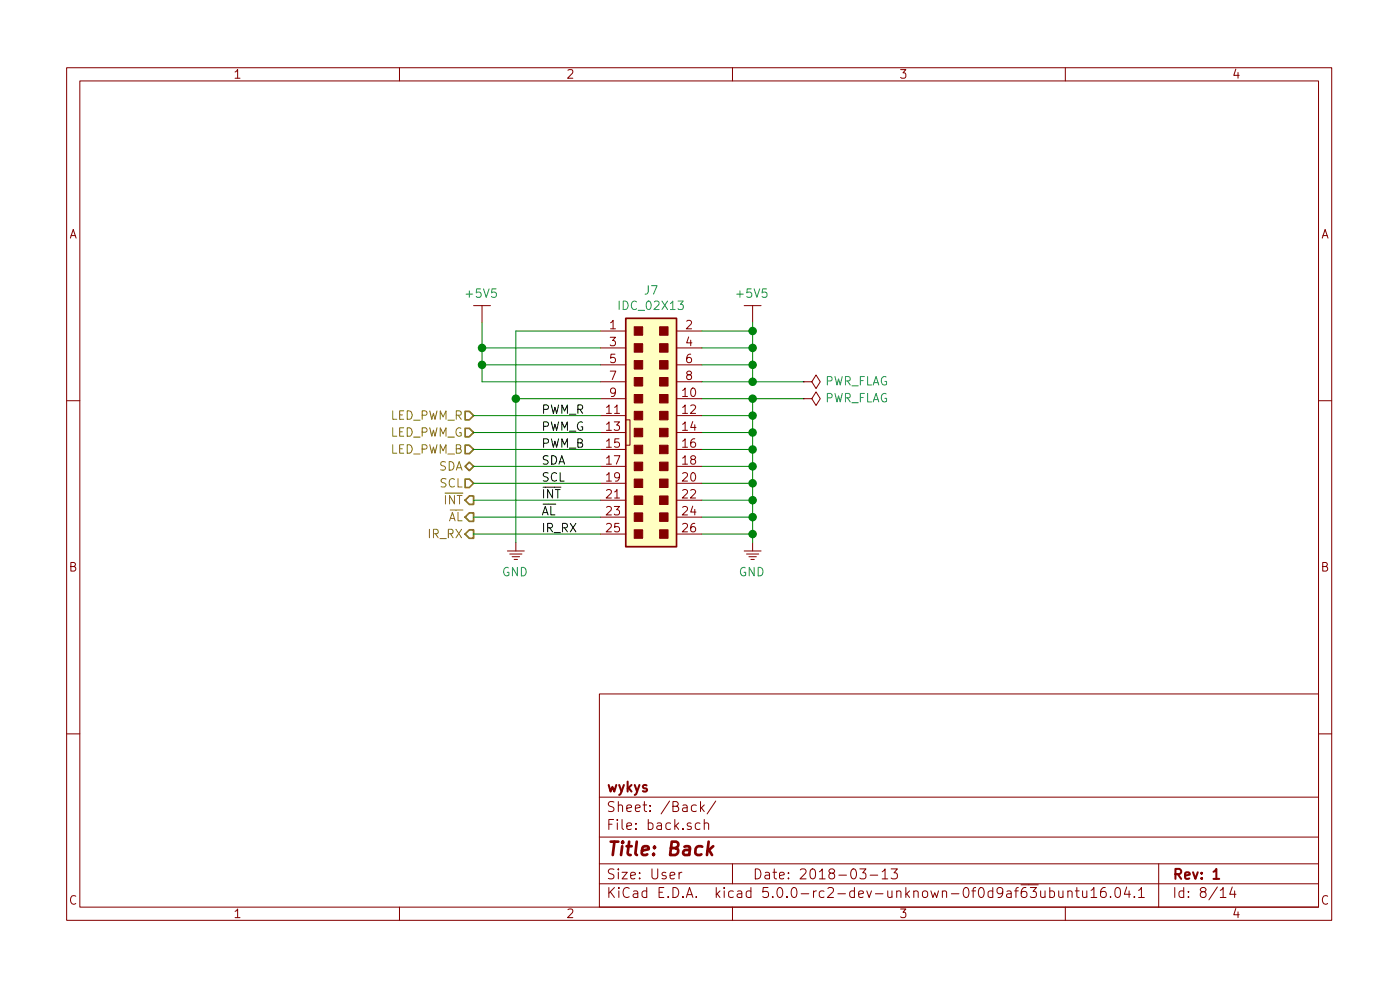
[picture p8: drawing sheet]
<svg xmlns="http://www.w3.org/2000/svg" width="210mm" height="148mm" viewBox="0 0 210 148" stroke-linecap="round" stroke-linejoin="round" font-family="sans-serif">
<g fill="none" stroke="#840000" stroke-width=".15">
<path d="M10 10.2h190v128h-190zM12 12.1h186v124.1h-186zM60 10.2v1.9M110 10.2v1.9M160 10.2v1.9M71.1 45.9h2.6M72.4 45.9v2.5M90.2 49.7h3.8M90.2 59.9h3.8M90.2 52.2h3.8M90.2 54.8h3.8M90.2 57.3h3.8"/>
<path d="M101.6 49.7h3.8M101.6 59.9h3.8M101.6 52.2h3.8M101.6 54.8h3.8M101.6 57.3h3.8M111.8 45.9h2.5M113 45.9v2.5M120.6 59.9h1.3l.7 1 .6-1-.6-1.1-.7 1.1M120.6 59.9h.1M120.6 57.3h1.3l.7 1 .6-1-.6-1-.7 1M120.6 57.3h.1M10 60.2h2"/>
<path d="M90.2 62.4h3.8M90.2 64.9h3.8M90.2 67.5h3.8M90.2 70h3.8M90.2 72.6h3.8M90.2 75.1h3.8M90.2 77.6h3.8M94 63h.6v3.8h-.6M101.6 62.4h3.8M101.6 64.9h3.8M101.6 67.5h3.8M101.6 70h3.8"/>
<path d="M101.6 72.6h3.8M101.6 75.1h3.8M101.6 77.6h3.8M198 60.2h2M76.2 82.7h2.5M76.6 83.2h1.8M76.9 83.6h1.1M77.2 84h.5M77.5 81.4v1.3M90.2 80.2h3.8M101.6 80.2h3.8M111.8 82.7h2.5"/>
<path d="M112.1 83.2h1.8M112.5 83.6h1.1M112.8 84h.5M113 81.4v1.3M10 110.2h2M90 104.2h108v32h-108zM90 119.7h108M198 110.2h2M60 136.2v2M90 132.7h108M90 129.7h108M90 125.7h108"/>
<path d="M102 130.9v1M102.4 130.9l-.3 .1-.1 .2M104.6 120.9a.48 .48 0 0 0-.8 .2v.4a.48 .48 0 0 0 .8 .3M105.1 123.6a.48 .48 0 0 0-.6 .1l-.1 .1 .1 .6a.48 .48 0 0 0 .6 0M105.2 120.3v1.5M105.3 121.3l.5 .5M105.8 123.7v-.1a.37 .37 0 0 1 .6 .1v.8M105.8 123v1.5M105.8 120.8l-.6 .6M107.5 120.3l-1.3 1.9M110 129.7v3M110 136.2v2"/>
<path d="M129.1 130.4h.9l-.4 .6 .3 .1a.61 .61 0 0 1 .1 .7l-.2 .1h-.5l-.2-.1M130.7 131.4h1.1M132.5 130.9l.4-.5v1.5M132.5 131.9h.8M133.8 130.4h1l-.5 .6a.39 .39 0 0 1 .5 .3v.4l-.2 .2h-.5l-.3-.1M154.5 132.8h1.4M154.7 133.2h1l-.6 .6 .4 .1a.61 .61 0 0 1 .1 .7l-.2 .1h-.5l-.2-.1M156.3 133.7v.8a.39 .39 0 0 0 .6 .1M156.9 133.7v1M157.7 133.8l.4-.1 .3 .3-.1 .6-.2 .1h-.4M157.7 133.2v1.5M159 133.7v.8a.37 .37 0 0 0 .6 .1"/>
<path d="M159.6 133.7v1M160 136.2v2M160.4 133.9a.38 .38 0 0 1 .6 0v.8M160.4 133.7v1M161.5 133.7h.6M161.7 133.2v1.3l.2 .2h.2M162.6 133.7v1h.4l.2-.1M163.2 133.7v1M163.9 133.7l.4-.5v1.5M163.9 134.7h.8M166 133.2a.62 .62 0 0 0-.7 .7v.6a.48 .48 0 0 0 .8 .1v-.5l-.1-.2-.4-.1-.3 .3M166.8 134.6l.1 .1h-.1h-.1h.1"/>
<path d="M167.6 133.4a.37 .37 0 0 1 .3-.2 .37 .37 0 0 1 .3 .3l.1 .3a.72 .72 0 0 1-.4 .9h-.3a1.2 1.2 0 0 1 0-1.3zM169.2 133.2l-.3 1h.9M169.6 133.7v1M170.4 134.6v.1h-.1l.1-.1v.1M171 133.7l.4-.5v1.5M171 134.7h.9M174 129.7v6.5M183.3 133.7l.4-.5v1.5M183.3 134.7h.8M185.1 133.2l-.4 1h.9M185.4 133.7v1"/>
</g>
<path d="M182.2 130.9l.5-.5v1.5M182.2 131.9h.9" fill="none" stroke="#840000" stroke-width=".3"/>
<path d="M106.5 127.6l.4 .8M107.1 127l-.9 .8" fill="none" stroke="#840000" stroke-width=".41"/>
<g fill="none" stroke="#008400" stroke-width=".15">
<path d="M72.4 48.4v8.9h17.8M72.4 52.2h17.8M72.4 54.8h17.8M77.5 59.9h12.7M90.2 49.7h-12.7v31.7M105.4 57.3h15.2M105.4 59.9h15.2M105.4 52.2h7.6M105.4 54.8h7.6M105.4 49.7h7.6M113 48.4v8.9M113 59.9v21.5"/>
<path d="M71.1 62.4h19.1M71.1 67.5h19.1M71.1 72.6h19.1M71.1 75.1h19.1M71.1 77.6h19.1M71.1 64.9h19.1M71.1 70h19.1M105.4 62.4h7.6M105.4 67.5h7.6M105.4 72.6h7.6M105.4 75.1h7.6M105.4 77.6h7.6"/>
<path d="M105.4 64.9h7.6M105.4 70h7.6M71.1 80.2h19.1M105.4 80.2h7.6"/>
</g>
<g fill="#008400" stroke="#008400" stroke-width=".25">
<circle cx="113" cy="67.5" r=".51"/>
<circle cx="113" cy="64.9" r=".51"/>
<circle cx="113" cy="70" r=".51"/>
<circle cx="113" cy="72.6" r=".51"/>
<circle cx="113" cy="75.1" r=".51"/>
<circle cx="113" cy="77.6" r=".51"/>
<circle cx="113" cy="80.2" r=".51"/>
<circle cx="113" cy="62.4" r=".51"/>
<circle cx="113" cy="52.2" r=".51"/>
<circle cx="113" cy="54.8" r=".51"/>
<circle cx="72.4" cy="52.2" r=".51"/>
<circle cx="72.4" cy="54.8" r=".51"/>
<circle cx="113" cy="59.9" r=".51"/>
<circle cx="113" cy="57.3" r=".51"/>
<circle cx="113" cy="49.7" r=".51"/>
<circle cx="77.5" cy="59.9" r=".51"/>
</g>
<path d="M94 47.8h7.6v34.3h-7.6z" fill="#ffffc2" stroke="#ffffc2" stroke-width=".15"/>
<path d="M94 47.8h7.6v34.3h-7.6z" fill="none" stroke="#840000" stroke-width=".25"/>
<g fill="#840000" stroke="#840000" stroke-width=".15">
<path d="M95.2 79.5h1.3v1.3h-1.3z"/>
<path d="M95.2 77h1.3v1.3h-1.3z"/>
<path d="M95.2 74.5h1.3v1.2h-1.3z"/>
<path d="M95.2 71.9h1.3v1.3h-1.3z"/>
<path d="M95.2 69.4h1.3v1.2h-1.3z"/>
<path d="M95.2 66.8h1.3v1.3h-1.3z"/>
<path d="M95.2 64.3h1.3v1.3h-1.3z"/>
<path d="M95.2 61.8h1.3v1.2h-1.3z"/>
<path d="M95.2 59.2h1.3v1.3h-1.3z"/>
<path d="M95.2 56.7h1.3v1.2h-1.3z"/>
<path d="M95.2 54.1h1.3v1.3h-1.3z"/>
<path d="M95.2 51.6h1.3v1.3h-1.3z"/>
<path d="M95.2 49.1h1.3v1.2h-1.3z"/>
<path d="M99.1 79.5h1.2v1.3h-1.2z"/>
<path d="M99.1 77h1.2v1.3h-1.2z"/>
<path d="M99.1 74.5h1.2v1.2h-1.2z"/>
<path d="M99.1 71.9h1.2v1.3h-1.2z"/>
<path d="M99.1 69.4h1.2v1.2h-1.2z"/>
<path d="M99.1 66.8h1.2v1.3h-1.2z"/>
<path d="M99.1 64.3h1.2v1.3h-1.2z"/>
<path d="M99.1 61.8h1.2v1.2h-1.2z"/>
<path d="M99.1 59.2h1.2v1.3h-1.2z"/>
<path d="M99.1 56.7h1.2v1.2h-1.2z"/>
<path d="M99.1 54.1h1.2v1.3h-1.2z"/>
<path d="M99.1 51.6h1.2v1.3h-1.2z"/>
<path d="M99.1 49.1h1.2v1.2h-1.2z"/>
</g>
<path d="M69.8 71.9h.7l.6 .7-.6 .6h-.7zM69.8 70l.7-.6 .6 .6-.6 .6zM69.8 66.8h.7l.6 .7-.6 .6h-.7zM69.8 64.3h.7l.6 .6-.6 .7h-.7zM69.8 61.8h.7l.6 .6-.6 .6h-.7zM70.5 79.5h.6v1.3h-.6l-.7-.6zM70.5 77h.6v1.3h-.6l-.7-.7zM70.5 74.5h.6v1.2h-.6l-.7-.6z" fill="none" stroke="#848400" stroke-width=".25"/>
<text font-size="2.8" fill="#840000" x="91" y="128.5">Title: Back</text>
<g font-size="2.1" fill="#840000">
<text x="91" y="118.9">wykys</text>
<text x="91" y="124.6">File: back.sch</text>
<text x="91" y="121.9">Sheet: /Back/</text>
<text x="91" y="134.8">KiCad E.D.A. kicad 5.0.0-rc2-dev-unknown-0f0d9af63ubuntu16.04.1</text>
<text x="91" y="132">Size: User</text>
<text x="113" y="132">Date: 2018-03-13</text>
<text x="176" y="132">Rev: 1</text>
<text x="176" y="134.8">Id: 8/14</text>
</g>
<g font-size="1.8" fill="#840000">
<text x="35" y="11.8">1</text>
<text x="85" y="11.8">2</text>
<text x="135" y="11.8">3</text>
<text x="185" y="11.8">4</text>
<text x="10.4" y="35.8">A</text>
<text x="198.4" y="35.8">A</text>
<text x="91.6" y="49.4">1</text>
<text x="91.6" y="52">3</text>
<text x="103" y="49.4">2</text>
<text x="103" y="52">4</text>
<text x="91.6" y="54.5">5</text>
<text x="91.6" y="57.1">7</text>
<text x="91.6" y="59.6">9</text>
<text x="102.5" y="59.6">10</text>
<text x="103" y="54.5">6</text>
<text x="103" y="57.1">8</text>
<text x="91.1" y="62.1">11</text>
<text x="91.1" y="64.7">13</text>
<text x="102.5" y="62.1">12</text>
<text x="102.5" y="64.7">14</text>
<text x="91.1" y="67.2">15</text>
<text x="91.1" y="69.8">17</text>
<text x="102.5" y="67.2">16</text>
<text x="102.5" y="69.8">18</text>
<text x="91.1" y="72.3">19</text>
<text x="91.1" y="74.8">21</text>
<text x="91.1" y="77.4">23</text>
<text x="102.5" y="72.3">20</text>
<text x="102.5" y="74.8">22</text>
<text x="102.5" y="77.4">24</text>
<text x="91.1" y="79.9">25</text>
<text x="102.5" y="79.9">26</text>
<text x="10.4" y="85.8">B</text>
<text x="198.4" y="85.8">B</text>
<text x="10.4" y="135.8">C</text>
<text x="35" y="137.8">1</text>
<text x="85" y="137.8">2</text>
<text x="135" y="137.8">3</text>
<text x="185" y="137.8">4</text>
<text x="198.4" y="135.8">C</text>
</g>
<g font-size="1.8" fill="#008484">
<text x="70.2" y="44.7">+5V5</text>
<text x="93.2" y="46.5">IDC_02X13</text>
<text x="96.8" y="44.2">J7</text>
<text x="110.8" y="44.7">+5V5</text>
<text x="123.7" y="57.9">PWR_FLAG</text>
<text x="123.7" y="60.4">PWR_FLAG</text>
<text x="75.4" y="86.5">GND</text>
<text x="110.9" y="86.5">GND</text>
</g>
<g font-size="1.8" fill="#848400">
<text x="58.4" y="65.6">LED_PWM_G</text>
<text x="58.5" y="63">LED_PWM_R</text>
<text x="58.5" y="68.1">LED_PWM_B</text>
<text x="65.9" y="70.6">SDA</text>
<text x="66.1" y="73.2">SCL</text>
<text x="66.8" y="75.7">INT</text>
<text x="64.4" y="80.8">IR_RX</text>
<text x="67.2" y="78.3">AL</text>
</g>
<g font-size="1.8">
<text x="81.3" y="62.1">PWM_R</text>
<text x="81.3" y="64.7">PWM_G</text>
<text x="81.3" y="67.2">PWM_B</text>
<text x="81.3" y="69.8">SDA</text>
<text x="81.3" y="72.3">SCL</text>
<text x="81.3" y="74.8">INT</text>
<text x="81.3" y="77.4">AL</text>
<text x="81.3" y="79.9">IR_RX</text>
</g>
</svg>
